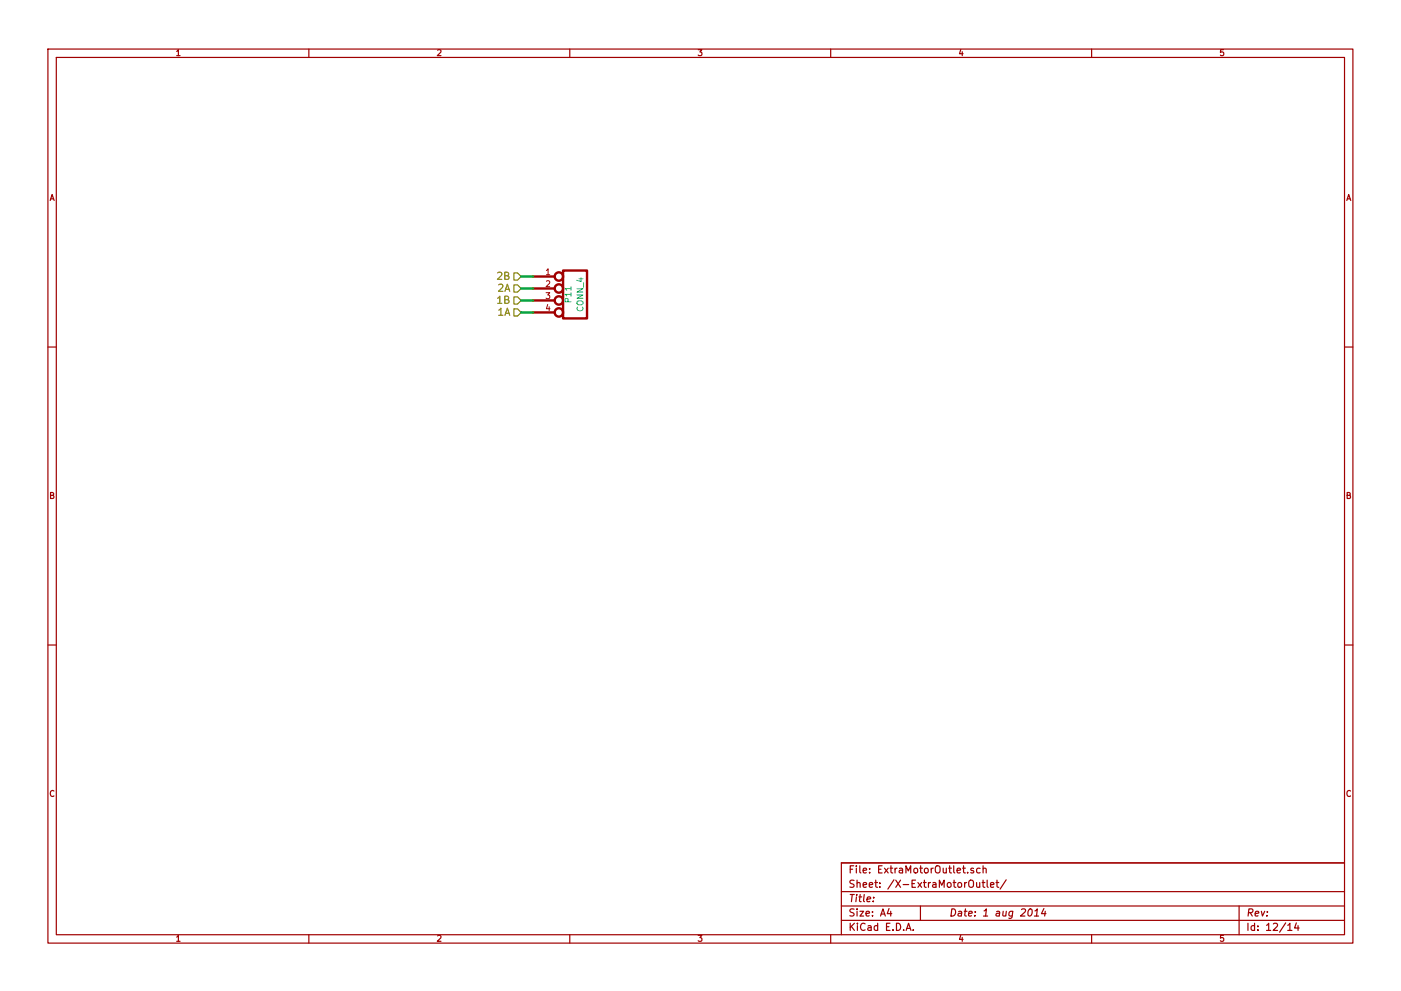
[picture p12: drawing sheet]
<svg xmlns="http://www.w3.org/2000/svg" width="297mm" height="210mm" viewBox="0 0 297 210" stroke-linecap="round" stroke-linejoin="round" font-family="sans-serif">
<g fill="none" stroke="#a00000" stroke-width=".25">
<path d="M10.2 10.4h276.6v189.7h-276.6zM11.9 12.2h273.2v186.1h-273.2zM65.5 10.4v1.8M120.8 10.4v1.8M176.1 10.4v1.8M231.4 10.4v1.8M10.2 73.6h1.7M285.1 73.6h1.7M10.2 136.8h1.7M285.1 136.8h1.7M65.5 198.3v1.8M120.8 198.3v1.8"/>
<path d="M176.1 198.3v1.8M178.4 189.2h106.7M178.4 195.3h106.7M178.4 192.2h106.7M185.2 190.4v.1M188.5 192.8l-.4 1h1M188.8 193.3v1.1M192.1 197.4l.5-1.5 .5 1.5M192.3 197h.7M193.6 197.3v.1M195.1 192.2v3.1M205.2 185.1v.1"/>
<path d="M206.4 184.3l-.4-.1-.2 .2 .1 .2 .5 .2v.3h-.6M207.1 187.2v1l.4 .1 .2-.2M207.7 187.2v1.1M207.8 184.3l-.4-.1-.3 .3v.6l.3 .1 .4-.1M208.2 187.2h.6M208.4 184.3h.1a.36 .36 0 0 1 .6 .1v.8M208.4 186.7v1.4l.4 .2M208.4 183.7v1.5M209.3 186.7v1.4l.2 .2M210 187.8l.7-.2v-.3l-.5-.1-.2 .3 .1 .7h.6M211.2 187.2h.6M211.4 186.7v1.4l.4 .2"/>
<path d="M213.3 186.7l-1.3 1.9M218.2 193l.2-.2a.78 .78 0 0 1 .5 .7 .78 .78 0 0 1-.3 .7l-.4 .2-.2-.3v-.7zM219.3 194.4h.9M219.4 193.3l.5-.5-.1 1.6M221.3 192.8l-.5 1h1M221.6 193.3l-.1 1.1M231.4 198.3v1.8M262.7 192.2v6.1M273 196.3l.5-.4v1.5M273 197.4h.9M274.9 195.8l-.4 1.1h.9M275.2 196.4v1"/>
<path d="M285.1 183.1h-106.7v15.2"/>
</g>
<g fill="none" stroke="#a00000" stroke-width=".51">
<path d="M113 58.7h4.6M119.4 57.4h5.1v10.2h-5.1zM113 61.2h4.6M113 63.7h4.6M113 66.3h4.6"/>
<circle cx="118.5" cy="58.7" r=".89"/>
<circle cx="118.5" cy="61.2" r=".89"/>
<circle cx="118.5" cy="66.3" r=".89"/>
<circle cx="118.5" cy="63.7" r=".89"/>
</g>
<path d="M109 57.9h.7l.8 .8-.8 .7h-.7zM109 65.5h.7l.8 .8-.8 .8h-.7zM109 63h.7l.8 .7-.8 .8h-.7zM109 60.4h.7l.8 .8-.8 .8h-.7z" fill="none" stroke="#808000" stroke-width=".25"/>
<path d="M110.5 58.7h2.5M110.5 61.2h2.5M110.5 63.7h2.5M110.5 66.3h2.5" fill="none" stroke="#00a000" stroke-width=".51"/>
<g font-size="2.1" fill="#808000">
<text x="105.5" y="59.4">2B</text>
<text x="105.5" y="64.5">1B</text>
<text x="105.5" y="62">2A</text>
<text x="105.5" y="67.1">1A</text>
</g>
<g font-size="2.1" fill="#a00000">
<text x="179.9" y="185.4">File: ExtraMotorOutlet.sch</text>
<text x="179.9" y="191.5">Title:</text>
<text x="179.9" y="188.4">Sheet: /X-ExtraMotorOutlet/</text>
<text x="179.9" y="197.6">KiCad E.D.A.</text>
<text x="179.9" y="194.5">Size: A4</text>
<text x="201.2" y="194.5">Date: 1 aug 2014</text>
<text x="264.2" y="194.5">Rev:</text>
<text x="264.2" y="197.6">Id: 12/14</text>
</g>
<g font-size="1.8" fill="#a00000">
<text x="37.3" y="11.9">1</text>
<text x="92.7" y="11.9">2</text>
<text x="148" y="11.9">3</text>
<text x="203.3" y="11.9">4</text>
<text x="258.6" y="11.9">5</text>
<text x="10.4" y="42.7">A</text>
<text x="285.3" y="42.7">A</text>
<text x="115.7" y="58.4">1</text>
<text x="115.7" y="61">2</text>
<text x="115.7" y="63.5">3</text>
<text x="115.7" y="66">4</text>
<text x="10.4" y="105.9">B</text>
<text x="285.3" y="105.9">B</text>
<text x="10.4" y="169.1">C</text>
<text x="285.3" y="169.1">C</text>
<text x="37.3" y="199.8">1</text>
<text x="92.7" y="199.8">2</text>
<text x="148" y="199.8">3</text>
<text x="203.3" y="199.8">4</text>
<text x="258.6" y="199.8">5</text>
</g>
<g font-size="1.8" fill="#00a0a0">
<text x="121.2" y="64.1" transform="rotate(-90 121.2 64.1)">P11</text>
<text x="123.7" y="66.1" transform="rotate(-90 123.7 66.1)">CONN_4</text>
</g>
</svg>
